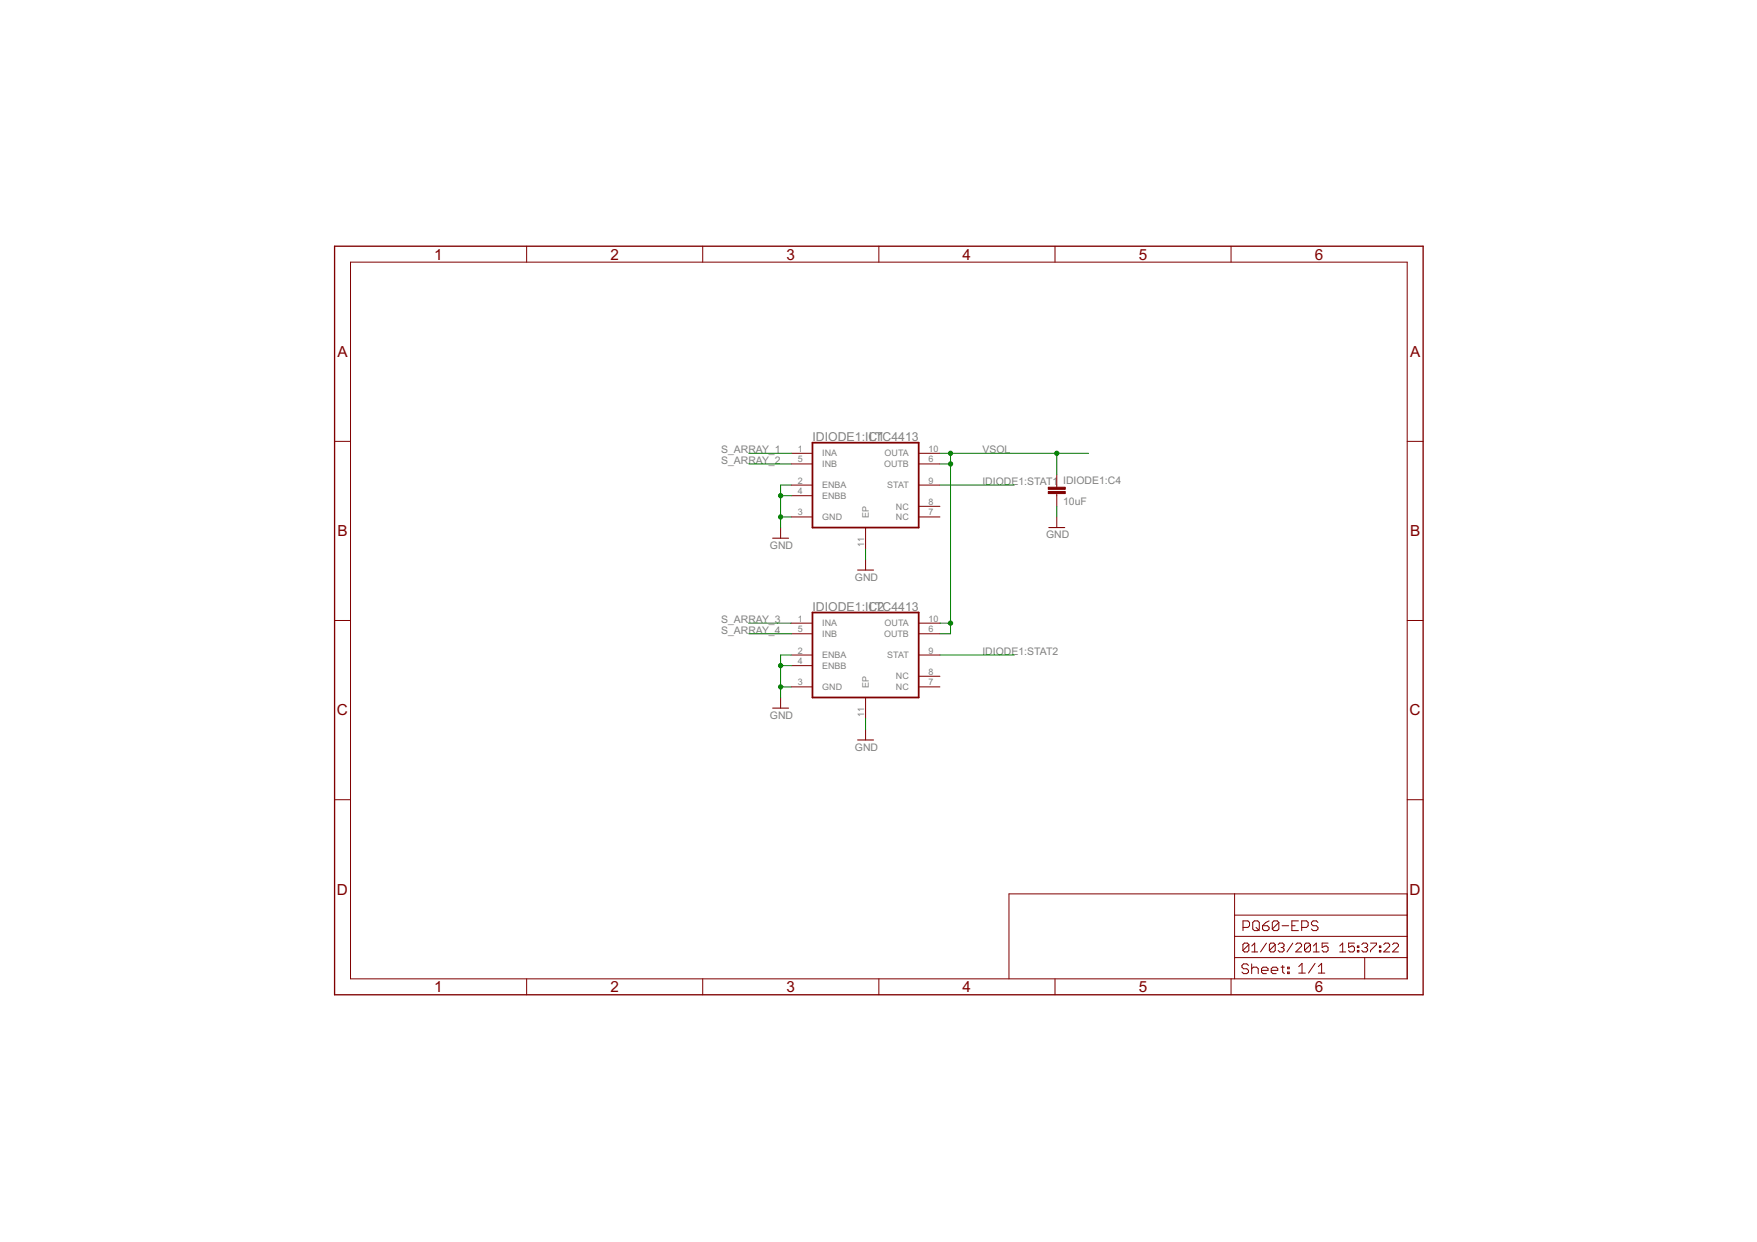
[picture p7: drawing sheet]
<svg xmlns="http://www.w3.org/2000/svg" width="420mm" height="297mm" viewBox="0 0 420 297" stroke-linecap="round" stroke-linejoin="round" font-family="sans-serif">
<g fill="none" stroke="#800000" stroke-width=".24">
<path d="M125.9 58.9v3.8M168 58.9v3.8M210.2 58.9v3.8M252.3 58.9v3.8M294.4 58.9v3.8M83.8 62.7h252.7v171.4h-252.7zM80 105.6h3.8M189.2 108.4h5.1M189.2 111h5.1M189.2 116h5.1M189.2 118.6h5.1M219.7 108.4h5.1"/>
<path d="M219.7 111h5.1M219.7 116h5.1M252.7 113.5v3M252.7 118v3.1M336.5 105.6h3.8M186.7 126.2v2.5M189.2 123.6h5.1M207 126.2v5.1M207 133.8v2.5M219.7 121.1h5.1M219.7 123.6h5.1M252.7 123.6v2.6"/>
<path d="M80 148.4h3.8M189.2 149h5.1M189.2 151.6h5.1M189.2 156.7h5.1M189.2 159.2h5.1M219.7 149h5.1M219.7 151.6h5.1M219.7 156.7h5.1M336.5 148.4h3.8M186.7 166.8v2.6M189.2 164.3h5.1M207 166.8v5.1"/>
<path d="M207 174.4v2.6M219.7 161.7h5.1M219.7 164.3h5.1M80 191.3h3.8M336.5 191.3h3.8M295.2 213.8v20.3M295.2 218.9h41.3M336.5 213.8h-95.2v20.3M125.9 234.1v3.8M168 234.1v3.8M210.2 234.1v3.8M252.3 234.1v3.8"/>
<path d="M294.4 234.1v3.8M295.2 229h41.3M295.2 223.9h41.3M297.2 221.8h1.2l.4-.4v-.8l-.4-.4h-1.2v2.4M298.6 230.9l-.4-.4h-.8l-.4 .4v.4l.4 .4h.8l.4 .4v.4l-.4 .4h-.8l-.4-.4M298.6 225.9l-.3-.3h-.7l-.4 .3v1.4M298.6 225.9v1.4l-.3 .4h-.7l-.4-.4M298.6 225.9l-1.4 1.4M299.3 230.5v2.4M299.3 231.7l.4-.4h.8l.4 .4v1.2M299.3 227.7h1.4M299.3 226.3l.7-.7v2.1"/>
<path d="M299.6 220.6l.4-.4h.8l.3 .4v1.6l-.3 .4h-.8l-.4-.4zM300.4 221.8l.7 .8M301.7 232.1h1.5v-.4l-.4-.4h-.8l-.3 .4v.8l.3 .4h.8M301.9 221.4h1.2l.4 .4v.4l-.4 .4h-.8l-.4-.4zM302.9 225.6l-1.5 2.1M303.5 220.2l-.8 .4-.8 .8M304 232.1h1.6v-.4l-.4-.4h-.8l-.4 .4v.8l.4 .4h.8M304.9 225.9l-.3-.3h-.7l-.3 .3v1.4M304.9 225.9v1.4l-.3 .4h-.7l-.3-.4M304.9 225.9l-1.3 1.4M305.6 225.9l.4-.3h.7l.4 .3v.4l-.4 .3M305.8 220.6l-.4-.4h-.7l-.5 .4v1.6"/>
<path d="M305.8 220.6v1.6l-.4 .4h-.7l-.5-.4M305.8 220.6l-1.6 1.6M306.3 226.6h.4M306.3 231.3h.8M306.6 221.4h1.6M306.7 226.6l.4 .4v.3l-.4 .4h-.7l-.4-.4M306.7 230.9v1.6l.4 .4M307.9 231.3h.4v.4h-.4zM307.9 232.5h.4v.4h-.4zM308.9 221.4h.8M309.2 225.6l-1.4 2.1M309.9 225.9l.3-.3h.7l.4 .3v.4l-1.4 1.4h1.4"/>
<path d="M310.5 220.2h-1.6v2.4h1.6M310.6 231.2l.8-.8v2.3M310.6 232.7h1.5M311.3 221.8h1.1l.4-.4v-.8l-.4-.4h-1.1v2.4M313.4 225.9l-.4-.3h-.7l-.3 .3v1.4M313.4 225.9v1.4l-.4 .4h-.7l-.3-.4M313.4 225.9l-1.4 1.4M314.1 227.7h1.4M314.1 226.3l.7-.7v2.1M314.5 230.4l-1.6 2.3M315.2 220.6l-.4-.4h-.8l-.4 .4v.4l.4 .4h.8l.4 .4v.4l-.4 .4h-.8l-.4-.4M315.3 232.7h1.5"/>
<path d="M315.3 231.2l.7-.8v2.3M317.6 225.6h-1.4v1l.7-.3h.3l.4 .3v.7l-.4 .4h-.7l-.3-.4M320.4 227.7h1.4M320.4 226.3l.7-.7v2.1M323.9 225.6h-1.4v1l.7-.3h.3l.4 .3v.7l-.4 .4h-.7l-.3-.4M324.6 227.3h.4v.4h-.4zM324.6 226.3h.4v.3h-.4zM325.6 225.9l.4-.3h.7l.3 .3v.4l-.3 .3M326.3 229v5.1M326.3 226.6h.4M326.7 226.6l.3 .4v.3l-.3 .4h-.7l-.4-.4M327.7 225.6h1.5v.3l-1.5 1.4v.4"/>
<path d="M329.9 227.3h.3v.4h-.3zM329.9 226.3h.3v.3h-.3zM330.9 225.9l.4-.3h.7l.3 .3v.4l-1.4 1.4h1.4M333 225.9l.4-.3h.7l.3 .3v.4l-1.4 1.4h1.4"/>
</g>
<path d="M80 58.9h260.3v179h-260.3z" fill="none" stroke="#800000" stroke-width=".32"/>
<path d="M194.3 105.9h25.4v20.3h-25.4zM194.3 146.5h25.4v20.3h-25.4z" fill="none" stroke="#800000" stroke-width=".42"/>
<path d="M184.8 128.7h3.8M205.1 136.3h3.8M250.8 126.2h3.8M184.8 169.4h3.8M205.1 177h3.8" fill="none" stroke="#800000" stroke-width=".25"/>
<g fill="#800000" stroke="#800000" stroke-width=".24">
<path d="M250.7 117.5h4v.5h-4z"/>
<path d="M250.7 116.5h4v.5h-4z"/>
</g>
<g fill="none" stroke="#008000" stroke-width=".24">
<path d="M179 108.4h10.2M179 111h10.2M186.7 118.6h2.5M189.2 116h-2.5v10.2M224.8 116h17.7M224.8 108.4h35.5M224.8 111h2.5M227.3 108.4v43.2h-2.5M252.7 108.4v5.1M186.7 123.6h2.5M207 131.3v2.5M252.7 121.1v2.5"/>
<path d="M179 151.6h10.2M179 149h10.2M186.7 159.2h2.5M189.2 156.7h-2.5v10.1M224.8 156.7h17.7M224.8 149h2.5M186.7 164.3h2.5M207 171.9v2.5"/>
</g>
<g fill="#008000" stroke="#008000" stroke-width=".24">
<circle cx="186.7" cy="159.2" r=".51"/>
<circle cx="186.7" cy="164.3" r=".51"/>
<circle cx="186.7" cy="118.6" r=".51"/>
<circle cx="186.7" cy="123.6" r=".51"/>
<circle cx="227.3" cy="111" r=".51"/>
<circle cx="227.3" cy="149" r=".51"/>
<circle cx="227.3" cy="108.4" r=".51"/>
<circle cx="252.7" cy="108.4" r=".51"/>
</g>
<g font-size="4.1" fill="#800000">
<text x="103.9" y="62.1">1</text>
<text x="146" y="62.1">2</text>
<text x="188.1" y="62.1">3</text>
<text x="230.2" y="62.1">4</text>
<text x="272.3" y="62.1">5</text>
<text x="314.4" y="62.1">6</text>
<text x="80.7" y="85.4">A</text>
<text x="337.2" y="85.4">A</text>
<text x="80.7" y="128.3">B</text>
<text x="337.2" y="128.3">B</text>
<text x="80.6" y="171.1">C</text>
<text x="337.1" y="171.1">C</text>
<text x="80.6" y="214">D</text>
<text x="337.1" y="214">D</text>
<text x="103.9" y="237.3">1</text>
<text x="146" y="237.3">2</text>
<text x="188.1" y="237.3">3</text>
<text x="230.2" y="237.3">4</text>
<text x="272.3" y="237.3">5</text>
<text x="314.4" y="237.3">6</text>
</g>
<g font-size="3.3" fill="#808080">
<text x="194.3" y="105.4">IDIODE1:IC1</text>
<text x="207.8" y="105.4">LTC4413</text>
<text x="194.3" y="146">IDIODE1:IC2</text>
<text x="207.8" y="146">LTC4413</text>
</g>
<g font-size="2.8" fill="#808080">
<text x="172.4" y="108.4">S_ARRAY_1</text>
<text x="172.4" y="110.9">S_ARRAY_2</text>
<text x="234.9" y="108.4">VSOL</text>
<text x="234.9" y="116">IDIODE1:STAT1</text>
<text x="254.2" y="115.6">IDIODE1:C4</text>
<text x="254.2" y="120.7">10uF</text>
<text x="184.1" y="131.3">GND</text>
<text x="250.2" y="128.7">GND</text>
<text x="204.4" y="138.9">GND</text>
<text x="172.4" y="149">S_ARRAY_3</text>
<text x="172.4" y="151.6">S_ARRAY_4</text>
<text x="234.9" y="156.7">IDIODE1:STAT2</text>
<text x="184.1" y="171.9">GND</text>
<text x="204.4" y="179.5">GND</text>
</g>
<g font-size="2.4" fill="#808080">
<text x="190.8" y="108.1">1</text>
<text x="190.8" y="110.6">5</text>
<text x="196.6" y="109.2">INA</text>
<text x="196.6" y="111.7">INB</text>
<text x="211.4" y="111.7">OUTB</text>
<text x="211.5" y="109.2">OUTA</text>
<text x="222" y="108.1">10</text>
<text x="222" y="110.6">6</text>
<text x="190.8" y="115.7">2</text>
<text x="190.8" y="118.2">4</text>
<text x="196.6" y="116.8">ENBA</text>
<text x="196.6" y="119.3">ENBB</text>
<text x="212.2" y="116.8">STAT</text>
<text x="222" y="115.7">9</text>
<text x="190.8" y="123.3">3</text>
<text x="196.6" y="124.4">GND</text>
<text x="207.7" y="123.8" transform="rotate(-90 207.7 123.8)">EP</text>
<text x="214.3" y="121.9">NC</text>
<text x="214.3" y="124.4">NC</text>
<text x="222" y="120.7">8</text>
<text x="222" y="123.3">7</text>
<text x="206.6" y="130.7" transform="rotate(-90 206.6 130.7)">11</text>
<text x="190.8" y="148.7">1</text>
<text x="196.6" y="149.8">INA</text>
<text x="211.5" y="149.8">OUTA</text>
<text x="222" y="148.7">10</text>
<text x="190.8" y="151.2">5</text>
<text x="196.6" y="152.3">INB</text>
<text x="211.4" y="152.3">OUTB</text>
<text x="222" y="151.2">6</text>
<text x="190.8" y="156.3">2</text>
<text x="190.8" y="158.8">4</text>
<text x="196.6" y="157.4">ENBA</text>
<text x="196.6" y="160">ENBB</text>
<text x="212.2" y="157.4">STAT</text>
<text x="222" y="161.4">8</text>
<text x="222" y="156.3">9</text>
<text x="190.8" y="163.9">3</text>
<text x="196.6" y="165">GND</text>
<text x="207.7" y="164.5" transform="rotate(-90 207.7 164.5)">EP</text>
<text x="214.3" y="162.5">NC</text>
<text x="214.3" y="165">NC</text>
<text x="222" y="163.9">7</text>
<text x="206.6" y="171.4" transform="rotate(-90 206.6 171.4)">11</text>
</g>
</svg>
